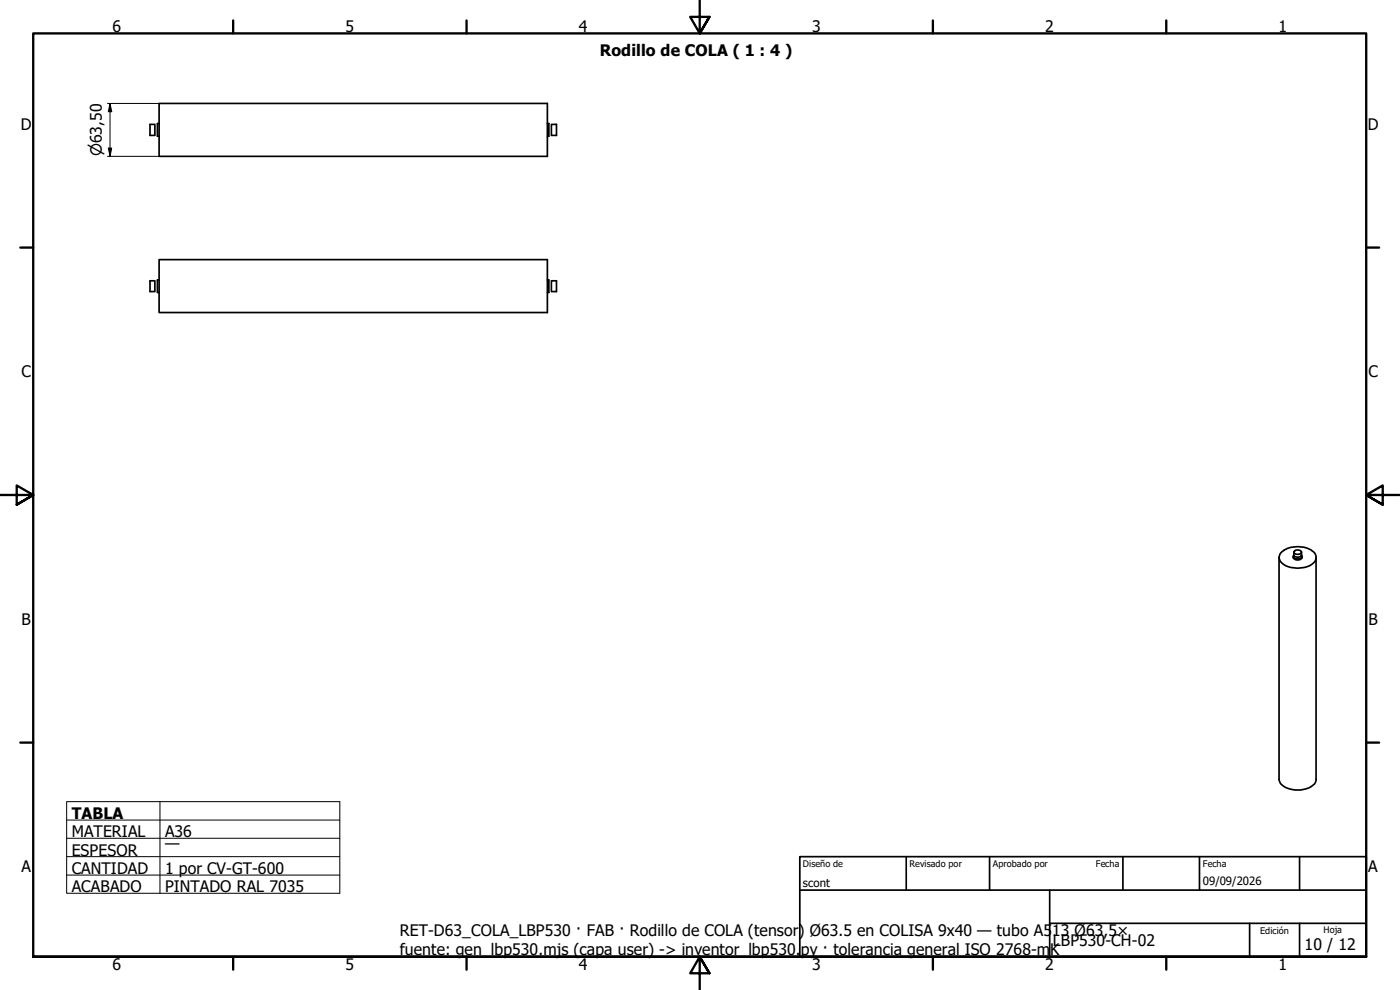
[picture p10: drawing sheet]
<svg xmlns="http://www.w3.org/2000/svg" width="420mm" height="297mm" viewBox="0 0 420 297" stroke-linecap="round" stroke-linejoin="round" font-family="sans-serif">
<!-- layer: Visible (ISO) -->
<g fill="none" stroke="#000" stroke-width=".51">
<path d="M45 37.3h1.5v3.3h-1.5zM47.8 31h116.5v15.9h-116.5zM47.8 37.1h-.6v3.8h.6M164.3 37.1h.4v3.8h-.4M165.5 37.3h1.5v3.3h-1.5zM47.8 77.9h116.5v15.9h-116.5zM45 84.3h1.5v3.2h-1.5zM47.8 84h-.6v3.7h.6M164.3 84h.4v3.7h-.4M165.5 84.3h1.5v3.2h-1.5zM383.9 167.2v66.7a4.5 4.5 0 0 0 4.3 3.1 7.1 7.1 0 0 0 6.5-2.1l.3-.7v-67M384.4 165.8a7.6 7.6 0 0 1 10.3 .4 2.63 2.63 0 0 1-1.8 3.6 8.6 8.6 0 0 1-8.2-.8 2.11 2.11 0 0 1-.3-3.2z"/>
<path d="M388.1 167a1.38 1.38 0 0 0 1.3 1 1.38 1.38 0 0 0 1.4-1M388.3 166.6a.88 .88 0 0 0 .3 1 .88 .88 0 0 0 1 .1 .81 .81 0 0 0 .8-.2 .81 .81 0 0 0 .2-.9M388.3 165.7v.8a1.34 1.34 0 0 0 2.3 0v-.8M388.5 165.3a1.36 1.36 0 0 1 2.1 .4 1.31 1.31 0 0 1-2.3 0z"/>
</g>
<!-- layer: Borde (ISO) -->
<g fill="none" stroke="#000" stroke-width=".7">
<path d="M70 6.1v3.9M140 6.1v3.9M210 0v10l-2.9-4.9h5.8l-2.9 4.9 2.9-4.9M280 6.1v3.9M350 6.1v3.9M6.1 74.3h3.9M410 74.3h3.9M0 148.5h10l-5-2.8v5.7l5-2.9-5 2.9M420 148.5h-10l5-2.8v5.7l-5-2.9 5 2.9M6.1 222.8h3.9M410 222.8h3.9M10 287.1v-277.1h400v277.1h-400h400"/>
<path d="M70 287.1v3.8M140 287.1v3.8M212.9 292l-2.9-4.9 2.9 4.9h-5.8l2.9-4.9v9.9M280 287.1v3.8M350 287.1v3.8"/>
</g>
<path d="M240 257h170v30.1h-170zM272 257v10.1M297 257v10.1M337 257v10.1M360 257v10.1M390 257v10.1M240 267.1h170M315 277h95M315 267.1v20M375 277v10.1M390 277v10.1" fill="none" stroke="#000" stroke-width=".51"/>
<path d="M20 240.5h82v27.5h-82zM20 246h82M20 251.5h82M20 257h82M48 240.5v27.5M20 262.6h82" fill="none" stroke="#000" stroke-width=".3"/>
<!-- layer: Cota (ISO) -->
<path d="M32.3 31h15.5M33 31l.5 2.5h-1zM33 31v15.9M32.3 46.9h15.5M32.5 44.4h1l-.5 2.5z" fill="none" stroke="#000" stroke-width=".3"/>
<path d="M33 31l.5 2.5h-1zM32.5 44.4h1l-.5 2.5z" fill="#000"/>
<g font-size="4.8">
<text x="33.7" y="9.6">6</text>
<text x="103.7" y="9.6">5</text>
<text x="173.7" y="9.6">4</text>
<text x="243.7" y="9.6">3</text>
<text x="313.7" y="9.6">2</text>
<text x="383.7" y="9.6">1</text>
<text x="180" y="16.7">Rodillo de COLA ( 1 : 4 )</text>
<text x="6.2" y="38.9">D</text>
<text x="410.5" y="38.9">D</text>
<text x="6.4" y="113.1">C</text>
<text x="410.7" y="113.1">C</text>
<text x="6.4" y="187.4">B</text>
<text x="410.7" y="187.4">B</text>
<text x="21.5" y="245.7">TABLA</text>
<text x="21.5" y="251.1">MATERIAL</text>
<text x="49.5" y="251.2">A36</text>
<text x="21.5" y="256.7">ESPESOR</text>
<text x="49.5" y="254.9">—</text>
<text x="6.4" y="261.7">A</text>
<text x="21.5" y="262.2">CANTIDAD</text>
<text x="49.5" y="262.2">1 por CV-GT-600</text>
<text x="410.7" y="261.7">A</text>
<text x="21.5" y="267.7">ACABADO</text>
<text x="49.5" y="267.7">PINTADO RAL 7035</text>
<text x="120" y="280.8">RET-D63_COLA_LBP530 · FAB · Rodillo de COLA (tensor) Ø63.5 en COLISA 9x40 — tubo A5</text>
<text x="315.8" y="280.8">13 Ø63,5×</text>
<text x="120" y="286.5">fuente: gen_lbp530.mjs (capa user) -&gt; inventor_lbp530.</text>
<text x="240.3" y="286.5">py · tolerancia general ISO 2768-m</text>
<text x="315.2" y="286.5">K</text>
<text x="316" y="283.8">LBP530-CH-02</text>
<text x="391.5" y="285">10 / 12</text>
<text x="33.7" y="290.9">6</text>
<text x="103.7" y="290.9">5</text>
<text x="173.7" y="290.9">4</text>
<text x="243.7" y="290.9">3</text>
<text x="313.7" y="290.9">2</text>
<text x="383.7" y="290.9">1</text>
</g>
<text font-size="4.6" x="30.6" y="46.9" transform="rotate(-90 30.6 46.9)">⌀63,50</text>
<g font-size="3.4">
<text x="241" y="266">scont</text>
<text x="361" y="265.5">09/09/2026</text>
</g>
<g font-size="2.7">
<text x="241" y="260.2">Diseño de</text>
<text x="273" y="260.1">Revisado por</text>
<text x="298" y="260.1">Aprobado por</text>
<text x="328.9" y="260.1">Fecha</text>
<text x="361" y="260.1">Fecha</text>
<text x="378.2" y="280.3">Edición</text>
<text x="397.2" y="280">Hoja</text>
</g>
</svg>
